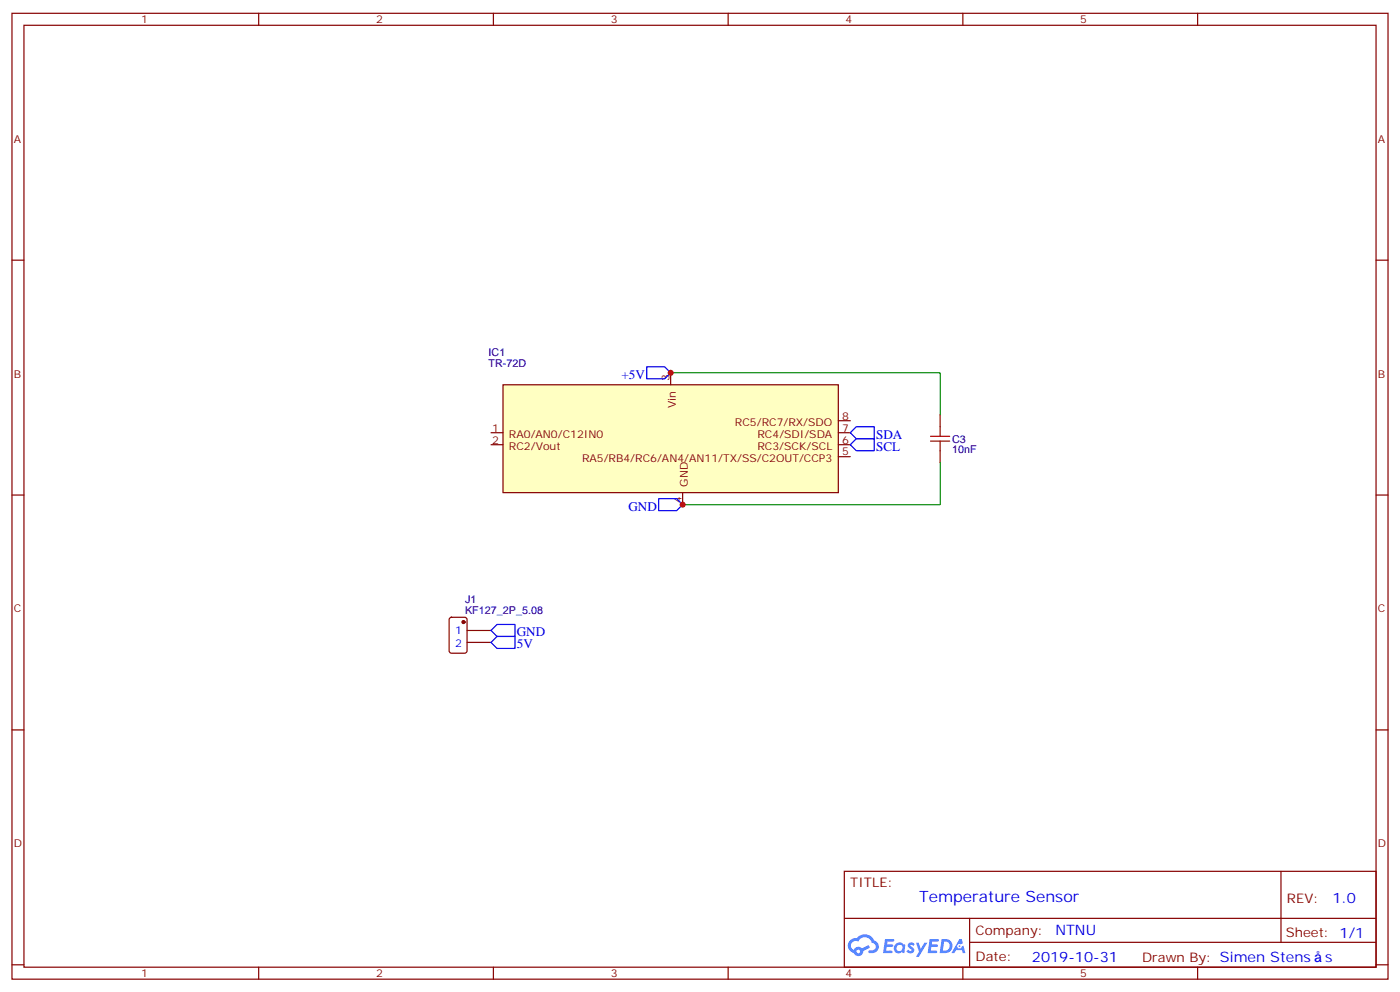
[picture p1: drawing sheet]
<svg xmlns="http://www.w3.org/2000/svg" width="412mm" height="292mm" viewBox="0 0 412 292" stroke-linecap="round" stroke-linejoin="round" font-family="sans-serif">
<g fill="none" stroke="#870000" stroke-width=".35">
<path d="M3.5 3.9h405.4v284.4h-405.4zM7.1 7.4h398.2v277.3h-398.2zM76.2 3.9v3.5M145.3 3.9v3.5M214.5 3.9v3.5M283.6 3.9v3.5M352.8 3.9v3.5M3.5 76.6h3.6M405.3 76.6h3.6M3.5 145.7h3.6M405.3 145.7h3.6M3.5 214.9h3.6"/>
<path d="M405.3 214.9h3.6M248.7 256.5h156.6v28.2h-156.6zM377.3 256.5v20.9M248.7 270.4h156.5M285.6 277.4h119.6M285.6 270.4v14.1M3.5 284h3.6M76.2 284.7v3.6M145.3 284.7v3.6M214.5 284.7v3.6M283.6 284.7v3.6M352.8 284.7v3.6"/>
<path d="M405.3 284h3.6"/>
</g>
<g fill="#5487ff">
<path d="M267.7 277.7a1.22 1.22 0 0 1 1.7 .2l-.4 .6a.47 .47 0 0 0-.3-.4 .47 .47 0 0 0-.5 .2l.1 .2a1.14 1.14 0 0 1 .8 1.8 1.14 1.14 0 0 1-1.9 0l-.2-.2 .5-.6 .7 .5a.29 .29 0 0 0 .3-.3 .29 .29 0 0 0-.2-.3 1.04 1.04 0 0 1-.6-1.7z"/>
<path d="M260.7 276.4h2.4l.3 .2-.2 .5-1.8 .1-.1 .8h1.5l.3 .4-.3 .4h-1.6l-.2 1.1h1.7l.2 .3-.2 .3-2.6 .1z"/>
<path d="M273.8 276.4h2.4l.3 .2-.1 .5-1.8 .1-.2 .8h1.6l.3 .4-.4 .4h-1.6l-.1 1.1h1.7l.2 .3-.2 .3-2.6 .1z"/>
<path d="M282.6 276.4h.7l.3 1.3-.6 .3a.69 .69 0 0 0-1 .3 .69 .69 0 0 0 .4 .9 .69 .69 0 0 0 .9-.6l.5-.2 .6 2.2h-.8l-.2-.9h-1.8l-.5 .9h-.8z"/>
<path d="M269.8 277.5h.8l.6 1.8 1.1-1.8h.9l-2.6 4.2h-.8l.9-1.5z"/>
<path d="M277.4 276.4l-.6 4.2h1.3a2.11 2.11 0 0 0 2.5-2.1 2.11 2.11 0 0 0-2.5-2.1zM278.1 277.2a1.39 1.39 0 0 1 1.7 1.4 1.39 1.39 0 0 1-1.8 1.3h-.3z"/>
<path d="M263.7 278.1a1.54 1.54 0 0 0-.1 2.1 1.54 1.54 0 0 0 2.2 .1l.6 .3 .3-2.3-.2-.3h-.4a1.49 1.49 0 0 0-2.4 .1zM264 279.1a.94 .94 0 0 1 1.8 0 .94 .94 0 0 1-1.8 0z"/>
<path d="M250.4 276.8a2.18 2.18 0 0 0 1.1 3.7 1.44 1.44 0 0 0 1.6 .9 1.44 1.44 0 0 0 1.2-1.4l2-1-.5-.8-1.9 1a1.47 1.47 0 0 0-2.4 .4 1.39 1.39 0 0 1-.7-1.9 1.39 1.39 0 0 1 2-.5 2.12 2.12 0 0 1 2.2-1.3 2.12 2.12 0 0 1 1.9 1.7 1.14 1.14 0 0 1 1.1 1.4 1.14 1.14 0 0 1-1.7 .7 .43 .43 0 0 0-.5 .4 .43 .43 0 0 0 .4 .5 1.98 1.98 0 0 0 2.5-1.2 1.98 1.98 0 0 0-1.2-2.6 3.1 3.1 0 0 0-5.3-.6l-.9 .1zM252.3 280.1a.55 .55 0 0 1 1.1 0 .55 .55 0 0 1-1.1 0z"/>
<circle cx="282.6" cy="278.5" r=".26"/>
</g>
<path d="M148.2 113.3h98.7v31.7h-98.7z" fill="#ffffc2" stroke="#850000" stroke-width=".35"/>
<path d="M197.6 109.7v3.6M144.6 127.4h3.6M144.6 130.9h3.6M246.9 127.4h3.6M246.9 130.9h3.6M246.9 134.4h3.6M246.9 123.9h3.6M201.1 145v3.6" fill="none" stroke="#850000" stroke-width=".35"/>
<path d="M274.1 129.9h5.7M274.1 128.4h5.7M276.9 125.6v2.8M276.9 129.9v2.8" fill="none" stroke="#a10000" stroke-width=".35"/>
<path d="M276.9 122.1v3.5M276.9 132.7v3.5M132.5 181.9l.5-.2h3.9l.6 .4 .1 9.5-.5 .6-4.1 .1-.7-.5v-9.4zM137.6 185.6h7M137.6 189.1h7" fill="none" stroke="#870000" stroke-width=".35"/>
<circle cx="136.5" cy="183.1" r=".44" fill="#870000" stroke="#870000" stroke-width=".35"/>
<path d="M190.5 108h5.3l1.8 1.7-1.8 1.8h-5.3zM252.2 129.2h5.3v3.5h-5.3l-1.7-1.8zM252.2 125.6h5.3v3.6h-5.3l-1.7-1.8zM194 146.8h5.3l1.8 1.8-1.8 1.7h-5.3zM146.4 183.8h5.3v3.6h-5.3l-1.8-1.8zM146.4 187.4h5.3v3.5h-5.3l-1.8-1.8z" fill="none" stroke="#00f" stroke-width=".35"/>
<path d="M197.6 109.7h79.3v12.4M276.9 136.2v12.4h-75.8" fill="none" stroke="#008700" stroke-width=".35"/>
<g fill="#c00">
<circle cx="201.1" cy="148.6" r=".88"/>
<circle cx="197.6" cy="109.7" r=".88"/>
</g>
<text font-size="4.6" fill="#00f" x="270.8" y="265.5">Temperature Sensor</text>
<g font-size="4.2" fill="#00f">
<text x="392.5" y="265.8">1.0</text>
<text x="310.9" y="275.3">NTNU</text>
<text x="304" y="283.1">2019-10-31</text>
<text x="390.4" y="283.1">s</text>
</g>
<g font-size="3.9" fill="#00f">
<text x="183.1" y="111.5">+5V</text>
<text x="258.1" y="129.2">SDA</text>
<text x="258.1" y="132.7">SCL</text>
<text x="185.1" y="150.3">GND</text>
<text x="152.2" y="187.4">GND</text>
<text x="152.2" y="190.9">5V</text>
</g>
<g font-size="3.9" fill="#800">
<text x="250.5" y="261.1">TITLE:</text>
<text x="379.1" y="265.8">REV:</text>
<text x="287.4" y="275.3">Company:</text>
<text x="378.7" y="275.9">Sheet: 1/1</text>
<text x="287.4" y="283">Date:</text>
<text x="336.4" y="283.1">Drawn By: Simen Stens</text>
</g>
<g font-size="3.2" fill="#800">
<text x="41.6" y="6.9">1</text>
<text x="110.8" y="6.9">2</text>
<text x="179.9" y="6.9">3</text>
<text x="249.1" y="6.9">4</text>
<text x="318.2" y="6.9">5</text>
<text x="4.1" y="42">A</text>
<text x="405.9" y="42">A</text>
<text x="4.1" y="111.2">B</text>
<text x="405.9" y="111.2">B</text>
<text x="4.1" y="180.3">C</text>
<text x="405.9" y="180.3">C</text>
<text x="4.1" y="249.4">D</text>
<text x="405.9" y="249.4">D</text>
<text x="41.6" y="287.7">1</text>
<text x="110.8" y="287.7">2</text>
<text x="179.9" y="287.7">3</text>
<text x="249.1" y="287.7">4</text>
<text x="318.2" y="287.7">5</text>
</g>
<g font-size="3.2" fill="#000080">
<text x="143.9" y="108">TR-72D</text>
<text x="143.9" y="104.9">IC1</text>
<text x="280.5" y="130.4">C3</text>
<text x="280.5" y="133.5">10nF</text>
<text x="137" y="177.6">J1</text>
<text x="137" y="180.7">KF127_2P_5.08</text>
</g>
<g font-size="3.2" fill="#840000">
<text x="197.2" y="112.1" transform="rotate(-90 197.2 112.1)">3</text>
<text x="199.1" y="120.1" transform="rotate(-90 199.1 120.1)">Vin</text>
<text x="216.5" y="125.4">RC5/RC7/RX/SDO</text>
<text x="248.1" y="123.5">8</text>
<text x="145" y="127">1</text>
<text x="145" y="130.6">2</text>
<text x="149.9" y="128.9">RA0/AN0/C12IN0</text>
<text x="223.1" y="128.9">RC4/SDI/SDA</text>
<text x="248.1" y="130.6">6</text>
<text x="248.1" y="127">7</text>
<text x="149.9" y="132.4">RC2/Vout</text>
<text x="171.4" y="135.9">RA5/RB4/RC6/AN4/AN11/TX/SS/C2OUT/CCP3</text>
<text x="223.1" y="132.4">RC3/SCK/SCL</text>
<text x="248.1" y="134.1">5</text>
<text x="202.6" y="143.3" transform="rotate(-90 202.6 143.3)">GND</text>
<text x="200.7" y="148.2" transform="rotate(-90 200.7 148.2)">4</text>
</g>
<g font-size="3.2" fill="#00f">
<text x="134.1" y="186.7">1</text>
<text x="134.1" y="190.5">2</text>
</g>
</svg>
